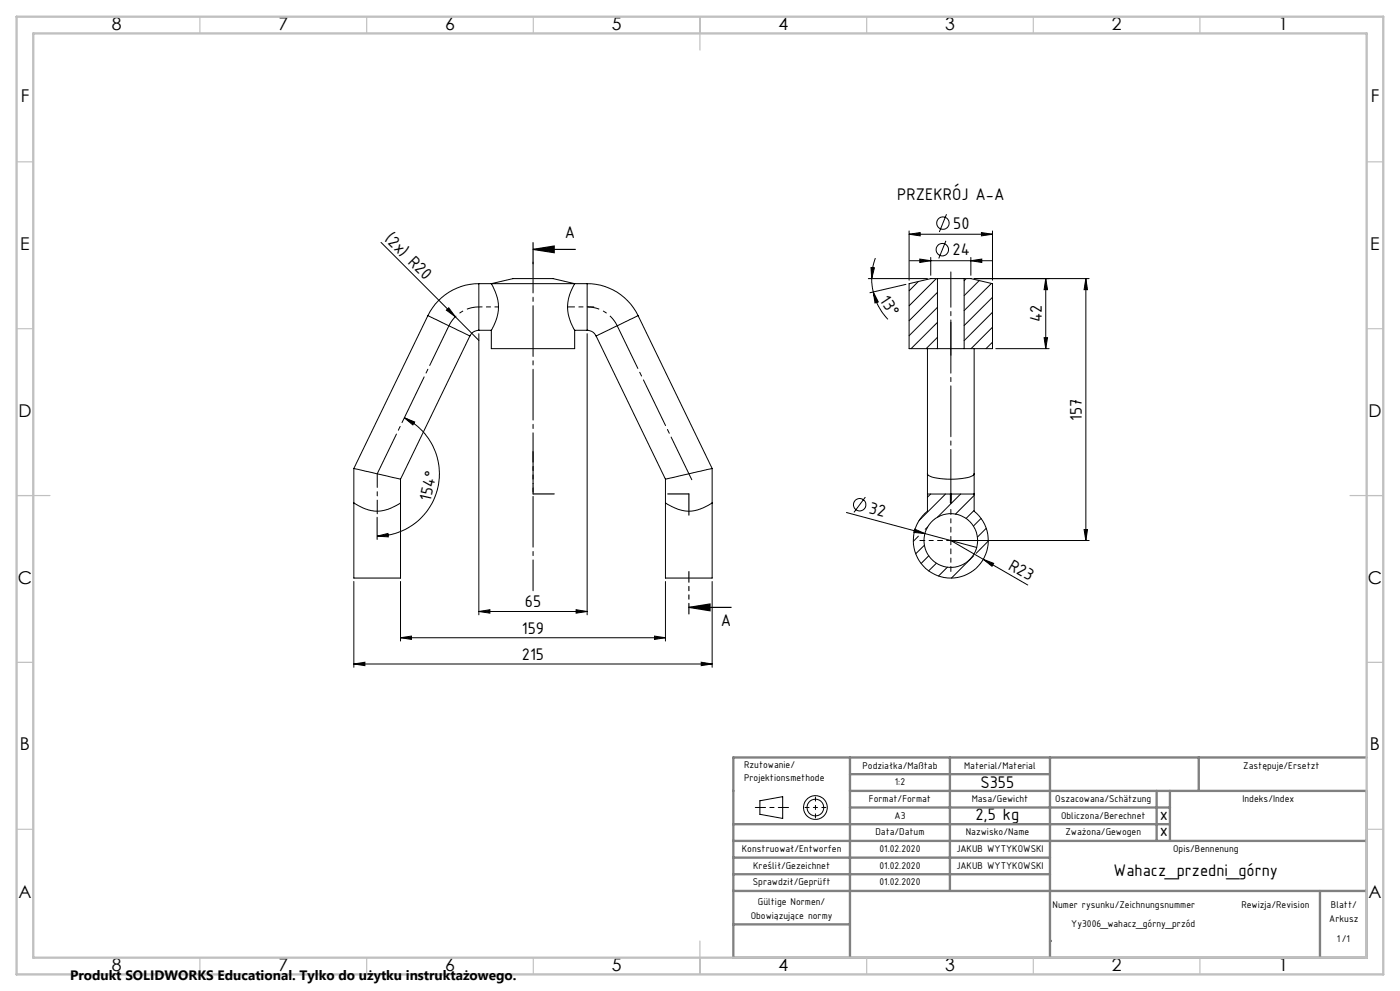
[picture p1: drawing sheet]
<svg xmlns="http://www.w3.org/2000/svg" width="420mm" height="297mm" viewBox="0 0 420 297" stroke-linecap="round" stroke-linejoin="round" font-family="sans-serif">
<g fill="none" stroke="#000" stroke-width=".3">
<path d="M114.3 72.6l22.3 22.3M262.6 77.4l-.7 2.4-.4 3.7M272.7 70.2l3.3-.5v1zM272.7 69.2v14.8M272.7 70.2h25M272.9 78.1h24.7M275.9 77.6l3.3 .5-3.3 .6zM279.2 77.1v5.4M283.8 72.2l-2.2 5.3M284 64.2l-2.2 5.3M291.3 78.1l3.2-.5v1.1zM291.3 77.1v5.4"/>
<path d="M294.4 69.7l3.3 .5-3.3 .5zM297.7 69.2v14.8M128.4 94.6l12.6 6.1M128.4 94.6l-22.2 45.8M134.6 92.2l2 2.7-2.7-1.9zM136.6 94.9l7.1 7.1M143.7 99a2.96 2.96 0 0 0-2.7 1.7M143.7 85a17 17 0 0 0-15.3 9.6M143.7 85v14M143.7 99h3.7M143.7 85h3.7M147.4 85a12.4 12.4 0 0 1 0 14"/>
<path d="M147.4 85h25M147.4 99v5.5h25v-5.5M147.4 85l6.5-1.5h12l6.5 1.5M172.4 85a12.4 12.4 0 0 0 0 14M172.4 99h3.7M172.4 85h3.7M176.1 99a2.96 2.96 0 0 1 2.7 1.7M176.1 85a16.9 16.9 0 0 1 15.3 9.6M176.1 85v14M191.4 94.6l-12.6 6.1M191.4 94.6l22.2 45.8M260.5 83.5h17.7"/>
<path d="M261.3 80.2l1 .1-.8 3.2zM261.5 83.5l.5 4M262 87.5l1.5 3-1 .3zM262 87.5l.5 1.8 1 2.3 1.3 2.2 1.6 1.9M271.8 85.2l-10.8 2.5M275.5 84.3l-2.8 2.9M280.9 83.5l-8.2 8.1M281.2 87.6l-8.5 8.5M281.2 92.1l-8.5 8.5M281.2 96.6l-7.9 7.9M281.2 83.5h8M281.2 83.5h-2l-6.5 1.5v19.5h8.5"/>
<path d="M281.2 83.5v21M289.2 83.5h2.1l6.4 1.5v19.5h-8.5M289.2 83.5v21M289.8 83.5l-.6 .6M292.2 83.5h34.5M293.8 84.1l-4.6 4.5M297.4 84.9l-8.2 8.2M297.7 89.1l-8.5 8.5M297.7 93.6l-8.5 8.5M297.7 98.1l-6.4 6.4M313.7 83.5l.6 3.3h-1.1zM313.7 83.5v21"/>
<path d="M325.8 83.5l.4 3.3h-1zM325.8 83.5v78.5M141 100.7l-20.8 42.9M143.7 100v84.3M176.1 100v84.3M178.8 100.7l20.8 42.9M278.2 104.5v48.7a11.2 11.2 0 0 0-1.2 16.4 11.2 11.2 0 0 0 16.5 0 11.2 11.2 0 0 0-1.3-16.4v-48.7M281.2 101.1l-3.4 3.4M281.2 104.5h8M297.7 102.5l-1.9 2M298.7 104.5h16M313.2 101.2h1.1l-.6 3.3z"/>
<path d="M121.3 125.2l3.1 1.3-.5 .8zM121.3 125.2a18.7 18.7 0 0 1 10 21 18.7 18.7 0 0 1-18.2 14.5M106.2 150.7v22.5h14v-22.5M106.2 150.7a11.2 11.2 0 0 0 14 0M106.2 140.4l14 3.2M106.2 140.4v10.3M113.1 155v6.7M120.2 143.6v7.1M199.6 150.7v22.5h14v-22.5M199.6 150.7a11.2 11.2 0 0 0 13.9 .1l.1-.1M199.6 143.6v7.1M213.6 140.4l-14 3.2"/>
<path d="M213.6 140.4v10.3M253.9 153.6l23.6 6.3M259.6 149l-3.4 4.6M274.4 158.6l3.1 1.3-3.4-.3zM277.5 159.9l15.5 4.2M278.2 142a2.7 2.7 0 0 0 2.5 1.2 21.9 21.9 0 0 0 11-.6l.5-.6M278.2 148.1h6.9M278.3 157.9l-.7 .7M279.2 148.1l-1 .9M283.7 148.1l-8 7.9M285.1 148.1h.3M285.1 148.1v2.6h.3v-2.6"/>
<path d="M285.4 148.1h6.8M288.2 148.1l-7 7M292.2 148.5l-5.6 5.6M292.2 153l-2.4 2.4M294.3 155.4l-2.3 2.3M295.9 158.3l-2.7 2.7M325.2 158.7h1l-.4 3.3zM106.2 174.3v25.7M113.1 160.7l3.3-.8 .1 1zM120.2 174.3v17.8M199.6 174.3v17.8M213.6 174.3v25.7"/>
<path d="M275.5 160.7l-1.5 1.5M277.3 163.4l-2.6 2.6M278.6 166.6l-2.3 2.3M280.9 168.8l-2.3 2.3M284.2 170l-2.6 2.6M285.3 160.8v2.5M285.3 162l23 13.3M292.1 166.5l-6.7 6.7M295 167.6l3.1 1.2-.5 .9zM296.5 162.2l-3.7 3.6M326.7 162h-42.7M106.2 199l3.3-.5v1z"/>
<path d="M106.2 199h107.4M120.2 191.1l3.2-.5v1zM120.2 191.1h79.4M143.7 183.3l3.3-.6v1.1zM143.7 183.3h32.4M172.8 182.7l3.3 .6-3.3 .5zM196.4 190.6l3.2 .5-3.2 .5zM210.4 198.5l3.2 .5-3.2 .5zM228 240l6.8-1.2v6.5l-6.8-1.3z"/>
<circle cx="282.7" cy="74.8" r="1.87"/>
<circle cx="282.9" cy="66.9" r="1.86"/>
<circle cx="257.9" cy="151.3" r="1.87"/>
<circle cx="285.2" cy="162" r="8.1"/>
<circle cx="244.6" cy="242" r="3.6"/>
<circle cx="244.6" cy="242" r="2.49"/>
</g>
<path d="M143.7 92a10 10 0 0 0-9 5.6M185.2 97.6a10 10 0 0 0-9-5.6" fill="none" stroke="#000" stroke-width=".3" stroke-dasharray="15.2 1.3 1.3 1.3" stroke-dashoffset="11.5" stroke-linecap="butt"/>
<path d="M159.9 74.8l6.4-1.1v2zM159.9 74.8h12.7M206.7 182l6.3-1v2.1zM206.7 182h12.7" fill="none" stroke="#000" stroke-width=".35"/>
<path d="M159.9 78.5v98.6" fill="none" stroke="#000" stroke-width=".3" stroke-dasharray="15.2 1.3 1.3 1.3" stroke-dashoffset="6"/>
<path d="M149.4 92h-5.7" fill="none" stroke="#000" stroke-width=".3" stroke-dasharray="15.2 1.3 1.3 1.3" stroke-dashoffset="14.3"/>
<path d="M134.7 97.6l-21.5 44.4" fill="none" stroke="#000" stroke-width=".3" stroke-dasharray="15.2 1.3 1.3 1.3" stroke-dashoffset="2"/>
<path d="M113.2 142v12" fill="none" stroke="#000" stroke-width=".3" stroke-dasharray="15.2 1.3 1.3 1.3" stroke-dashoffset="11.1"/>
<path d="M207.5 143.8l-22.3-46.2" fill="none" stroke="#000" stroke-width=".3" stroke-dasharray="15.2 1.3 1.3 1.3" stroke-dashoffset="1"/>
<path d="M170.4 92h7.8" fill="none" stroke="#000" stroke-width=".3" stroke-dasharray="15.2 1.3 1.3 1.3" stroke-dashoffset="13.3"/>
<path d="M285.3 81.5v25" fill="none" stroke="#000" stroke-width=".3" stroke-dasharray="15.2 1.3 1.3 1.3" stroke-dashoffset="4.6"/>
<path d="M285.3 150.9v-55.3" fill="none" stroke="#000" stroke-width=".3" stroke-dasharray="15.2 1.3 1.3 1.3" stroke-dashoffset="-1"/>
<path d="M285.3 159.5v-6.8M282.8 162h-6.8M285.3 164.5v6.8M287.8 162h6.8" fill="none" stroke="#000" stroke-width=".3" stroke-dasharray="15.2 1.3 1.3 1.3" stroke-dashoffset="13.7"/>
<path d="M159.9 148v-12.7M206.7 184v-12.7" fill="none" stroke="#000" stroke-width=".35" stroke-dasharray="6.3 1.3 1.3 1.3 1.3 1.3" stroke-dashoffset="3.2"/>
<path d="M159.9 79.1v-6.4M166.3 148h-6.4M206.7 148h-6.4M206.7 154.4v-6.4" fill="none" stroke="#000" stroke-width=".35" stroke-dasharray="6.3 1.3 1.3 1.3 1.3 1.3"/>
<path d="M244.6 238.9v6.2M241.5 242h6.3" fill="none" stroke="#000" stroke-width=".3" stroke-dasharray="15.2 1.3 1.3 1.3" stroke-dashoffset="14"/>
<path d="M226.6 242h10" fill="none" stroke="#000" stroke-width=".3" stroke-dasharray="15.2 1.3 1.3 1.3" stroke-dashoffset="12.2"/>
<g fill="none" stroke="#808080" stroke-width=".7">
<path d="M255 227v60M255 232h60M285 227v40M315 227v60M347 237v15M351 237v15M359.6 227v10M410 227h-190v60h190v-50h-155M220 247h131M220 252h190M220 257h95M255 242h96"/>
<path d="M220 262h95M220 267h190M220 277h35M396 267v20M315 282h.1"/>
</g>
<g fill="none" stroke="#c0c0c0" stroke-width=".35">
<path d="M60 5v5M110 5v5M160 5v5M210 5v10M260 5v5M310 5v5M360 5v5M5 48.5h5M410 48.5h5M5 98.5h5M410 98.5h5M5 148.5h10"/>
<path d="M405 148.5h10M5 198.5h5M410 198.5h5M5 248.5h5M410 248.5h5M60 287v5M110 287v5M160 287v5M210 282v10M260 287v5M310 287v5M360 287v5"/>
</g>
<path d="M5 5h410v287h-410zM10 10h400v277h-400z" fill="none" stroke="#c0c0c0" stroke-width=".7"/>
<g fill="#000">
<path d="M134.6 92.2l2 2.7-2.7-1.9zM274.4 158.6l3.1 1.3-3.4-.3zM295 167.6l3.1 1.2-.5 .9z"/>
<path d="M159.9 74.8l6.4-1.1v2zM206.7 182l6.3-1v2.1z"/>
<path d="M261.3 80.2l1 .1-.8 3.2zM262 87.5l1.5 3-1 .3z"/>
<path d="M325.8 83.5l.4 3.3h-1zM325.2 158.7h1l-.4 3.3zM313.7 83.5l.6 3.3h-1.1zM313.2 101.2h1.1l-.6 3.3z"/>
<path d="M113.1 160.7l3.3-.8 .1 1zM121.3 125.2l3.1 1.3-.5 .8z"/>
<path d="M120.2 191.1l3.2-.5v1zM196.4 190.6l3.2 .5-3.2 .5zM272.7 70.2l3.3-.5v1zM294.4 69.7l3.3 .5-3.3 .5z"/>
<path d="M143.7 183.3l3.3-.6v1.1zM172.8 182.7l3.3 .6-3.3 .5zM275.9 77.6l3.3 .5-3.3 .6zM291.3 78.1l3.2-.5v1.1z"/>
<path d="M210.4 198.5l3.2 .5-3.2 .5zM106.2 199l3.3-.5v1z"/>
</g>
<g font-size="5.4">
<text x="269.2" y="59.8">PRZEKRÓJ A-A</text>
<text x="115.2" y="71.8" transform="rotate(45 115.2 71.8)">(2x) R20</text>
<text x="169.5" y="71.3">A</text>
<text x="286" y="68.6">50</text>
<text x="285.8" y="76.5">24</text>
<text x="263.8" y="89.9" transform="rotate(57 263.8 89.9)">13°</text>
<text x="312.5" y="96.6" transform="rotate(-90 312.5 96.6)">42</text>
<text x="324.5" y="126.1" transform="rotate(-90 324.5 126.1)">157</text>
<text x="129.1" y="150.3" transform="rotate(-77 129.1 150.3)">154°</text>
<text x="260.4" y="153.7" transform="rotate(15 260.4 153.7)">32</text>
<text x="302.3" y="170.4" transform="rotate(30 302.3 170.4)">R23</text>
<text x="157.5" y="182">65</text>
<text x="156.6" y="189.9">159</text>
<text x="216.2" y="187.5">A</text>
<text x="156.6" y="197.7">215</text>
<text x="294.1" y="236.2">S355</text>
<text x="292.6" y="245.8">2,5 kg</text>
<text x="348" y="245.8">x</text>
<text x="348" y="250.5">x</text>
<text x="334.1" y="262.6">Wahacz_przedni_górny</text>
</g>
<g font-size="5.3">
<text x="33.5" y="8.9">8</text>
<text x="83.5" y="8.9">7</text>
<text x="133.5" y="8.9">6</text>
<text x="183.5" y="8.9">5</text>
<text x="233.5" y="8.9">4</text>
<text x="283.5" y="8.9">3</text>
<text x="333.5" y="8.9">2</text>
<text x="383.5" y="8.9">1</text>
<text x="6.2" y="30.7">F</text>
<text x="411.2" y="30.7">F</text>
<text x="6.1" y="74.9">E</text>
<text x="411.1" y="74.9">E</text>
<text x="5.5" y="124.9">D</text>
<text x="410.5" y="124.9">D</text>
<text x="5.3" y="174.9">C</text>
<text x="410.3" y="174.9">C</text>
<text x="6" y="224.9">B</text>
<text x="411" y="224.9">B</text>
<text x="5.5" y="269.2">A</text>
<text x="410.5" y="269.2">A</text>
<text x="33.5" y="290.9">8</text>
<text x="83.5" y="290.9">7</text>
<text x="133.5" y="290.9">6</text>
<text x="183.5" y="290.9">5</text>
<text x="233.5" y="290.9">4</text>
<text x="283.5" y="290.9">3</text>
<text x="333.5" y="290.9">2</text>
<text x="383.5" y="290.9">1</text>
</g>
<text font-size="4.1" x="21" y="293.7">Produkt SOLIDWORKS Educational. Tylko do użytku instruktażowego.</text>
<g font-size="3.2">
<text x="223.2" y="230">Rzutowanie/</text>
<text x="258.7" y="230.4">Podziałka/Maßtab</text>
<text x="289.3" y="230.4">Material/Material</text>
<text x="373" y="230.4">Zastępuje/Ersetzt</text>
<text x="223.2" y="234.2">Projektionsmethode</text>
<text x="268.5" y="235.3">1:2</text>
<text x="260.7" y="240.4">Format/Format</text>
<text x="268.4" y="245.4">A3</text>
<text x="291.5" y="240.4">Masa/Gewicht</text>
<text x="316.6" y="240.4">Oszacowana/Schätzung</text>
<text x="318.3" y="245.4">Obliczona/Berechnet</text>
<text x="372.7" y="240.4">Indeks/Index</text>
<text x="262.6" y="250.4">Data/Datum</text>
<text x="289.8" y="250.4">Nazwisko/Name</text>
<text x="319.6" y="250.4">Zważona/Gewogen</text>
<text x="222.6" y="255.4">Konstruował/Entworfen</text>
<text x="263.9" y="255.4">01.02.2020</text>
<text x="286.9" y="255.4">JAKUB WYTYKOWSKI</text>
<text x="351.9" y="255.4">Opis/Bennenung</text>
<text x="225.9" y="260.4">Kreślił/Gezeichnet</text>
<text x="263.9" y="260.4">01.02.2020</text>
<text x="286.9" y="260.4">JAKUB WYTYKOWSKI</text>
<text x="225.8" y="265.4">Sprawdził/Geprüft</text>
<text x="263.9" y="265.4">01.02.2020</text>
<text x="225.2" y="275.4">Obowiązujące normy</text>
<text x="227.4" y="271.3">Gültige Normen/</text>
<text x="315.8" y="272.1">Numer rysunku/Zeichnungsnummer</text>
<text x="372.4" y="272.1">Rewizja/Revision</text>
<text x="399.3" y="272">Blatt/</text>
<text x="321.4" y="277.9">Yy3006_wahacz_górny_przód</text>
<text x="398.8" y="276.2">Arkusz</text>
<text x="401.1" y="282.2">1/1</text>
</g>
</svg>
